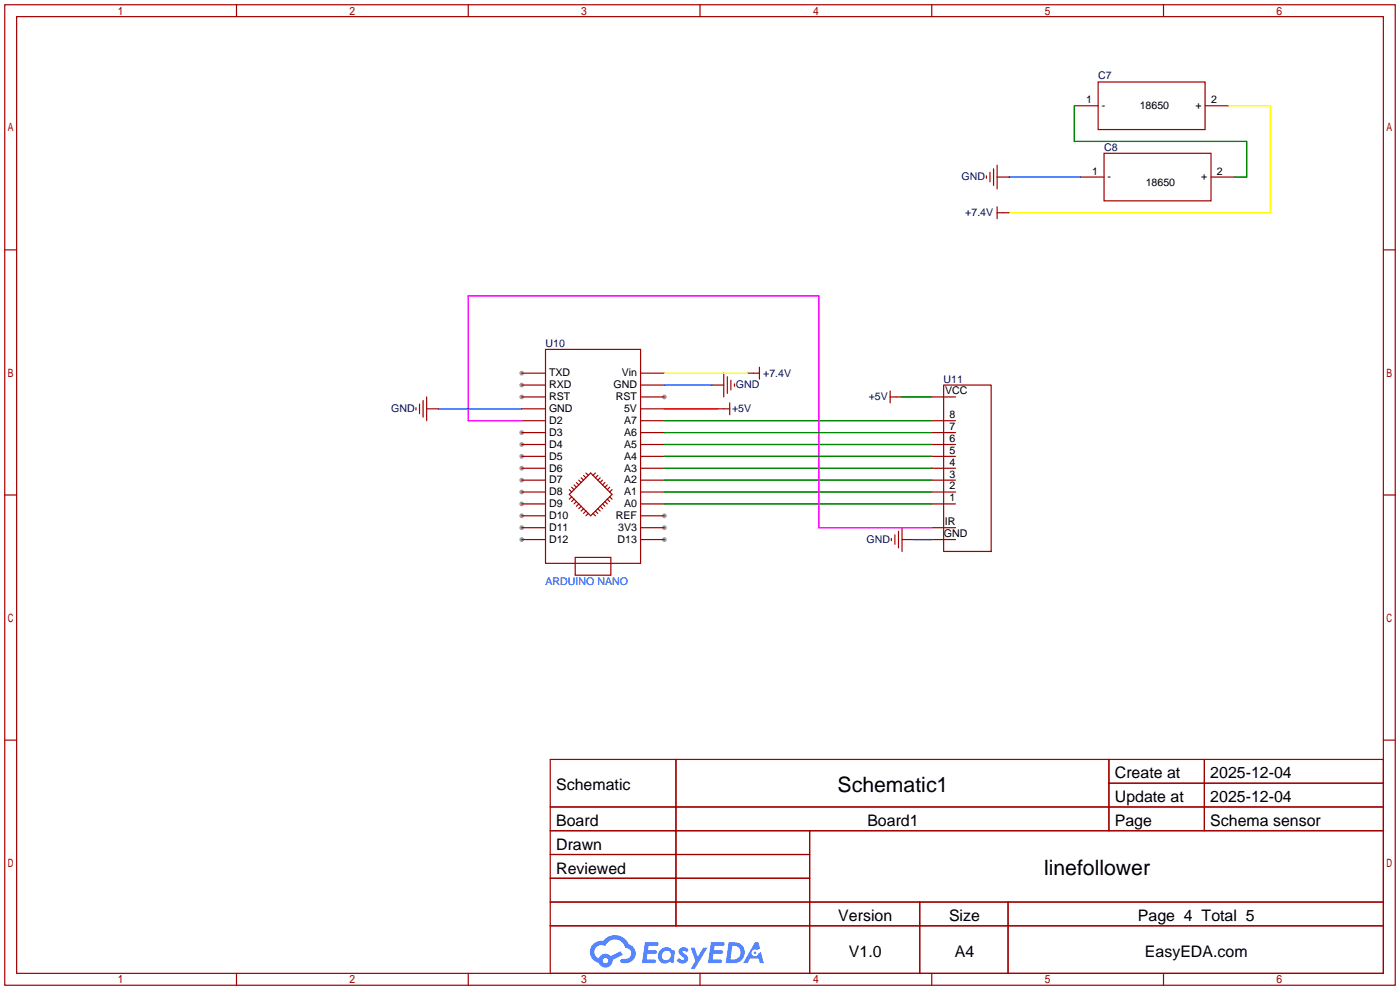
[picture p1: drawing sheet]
<svg xmlns="http://www.w3.org/2000/svg" width="299mm" height="212mm" viewBox="0 0 299 212" stroke-linecap="round" stroke-linejoin="round" font-family="sans-serif">
<g fill="#999">
<circle cx="111.5" cy="112.8" r=".51"/>
<circle cx="111.5" cy="110.2" r=".51"/>
<circle cx="111.5" cy="107.7" r=".51"/>
<circle cx="111.5" cy="105.2" r=".51"/>
<circle cx="111.5" cy="102.6" r=".51"/>
<circle cx="111.5" cy="100.1" r=".51"/>
<circle cx="111.5" cy="97.5" r=".51"/>
<circle cx="111.5" cy="95" r=".51"/>
<circle cx="111.5" cy="92.5" r=".51"/>
<circle cx="111.5" cy="84.8" r=".51"/>
<circle cx="111.5" cy="82.3" r=".51"/>
<circle cx="111.5" cy="79.8" r=".51"/>
<circle cx="142" cy="84.8" r=".51"/>
<circle cx="142" cy="110.2" r=".51"/>
<circle cx="142" cy="112.8" r=".51"/>
<circle cx="142" cy="115.3" r=".51"/>
<circle cx="111.5" cy="115.3" r=".51"/>
</g>
<g fill="none" stroke="#a10000" stroke-width=".25">
<path d="M1 1h297.2v209.6h-297.2zM3.6 3.6h292.1v204.4h-292.1zM50.5 1v2.6M100.1 1v2.6M149.6 1v2.6M199.1 1v2.6M248.7 1v2.6M1 53.4h2.6M295.7 53.4h2.5M1 105.8h2.6M295.7 105.8h2.5M1 158.2h2.6"/>
<path d="M295.7 158.2h2.5M117.6 162.3h178.1v45.7h-178.1zM117.6 172.5h178.1M117.6 177.5h178.1M144.5 162.3v35.6M173 177.5v30.5M237 162.3v15.2M237 167.4h58.7M257.4 162.3v15.2M117.6 182.6h55.4M117.6 192.8h178.1M117.6 187.7h55.4"/>
<path d="M117.6 197.9h178.1M196.6 192.8v15.2M215.4 192.8v15.2M50.5 208v2.6M100.1 208v2.6M149.6 208v2.6M199.1 208v2.6M248.7 208v2.6"/>
</g>
<g fill="#5487ff">
<path d="M145.3 202.7a1.3 1.3 0 0 1 1.9 .3l-.4 .6a.54 .54 0 0 0-.9-.2l.1 .2a1.34 1.34 0 0 1 .9 1.8 1.47 1.47 0 0 1-2.3-.1l.5-.6 .8 .5a.31 .31 0 0 0 .4-.3 .31 .31 0 0 0-.3-.4 1.12 1.12 0 0 1-.7-1.8z"/>
<path d="M147.6 202.5h.9l.6 2 1.2-2h.9l-2.7 4.6h-.9l1-1.7z"/>
<path d="M137.8 201.4h1.7a1.31 1.31 0 0 1 1.2 .2 .4 .4 0 0 1-.3 .5l-1.8 .1-.1 .9h1.6a.4 .4 0 0 1 .4 .4 .4 .4 0 0 1-.5 .4h-1.6l-.2 1.2h1.4a.46 .46 0 0 1 .5 0 .46 .46 0 0 1 .1 .5l-.4 .2h-2.6z"/>
<path d="M151.9 201.4h1.7a1.32 1.32 0 0 1 1.2 .2 .39 .39 0 0 1-.3 .5l-1.8 .1-.1 .9h1.6a.4 .4 0 0 1 .4 .4 .4 .4 0 0 1-.4 .4h-1.7l-.2 1.2h1.4a.46 .46 0 0 1 .5 0 .46 .46 0 0 1 .1 .5l-.4 .2h-2.6z"/>
<path d="M161.3 201.4h.8l.3 1.3-.6 .4a.75 .75 0 0 0-1.1 .3 .75 .75 0 0 0 .5 1 .75 .75 0 0 0 .9-.7l.5-.2 .6 2.3h-.8l-.3-.9h-1.8l-.5 .9h-1z"/>
<path d="M155.7 201.4l-.6 4.4h1.5a2.27 2.27 0 0 0 2.6-2.2 2.27 2.27 0 0 0-2.7-2.2zM156.5 202.1a1.5 1.5 0 0 1 1.8 1.6 1.5 1.5 0 0 1-1.9 1.4h-.3z"/>
<path d="M141.2 203a1.6 1.6 0 0 0-.3 2.3 1.6 1.6 0 0 0 2.3 .2l.7 .3 .3-2.4-.1-.3-.5-.1a1.58 1.58 0 0 0-2.4 0zM141.8 203.5a.98 .98 0 0 1 1.6 .4 .98 .98 0 0 1-1.1 1.3 .94 .94 0 0 1-.9-.7 .94 .94 0 0 1 .4-1z"/>
<path d="M126.8 201.8a2.37 2.37 0 0 0 1.1 4 1.54 1.54 0 0 0 1.8 1 1.54 1.54 0 0 0 1.2-1.6l2.2-1.1-.5-.8-2 1a1.57 1.57 0 0 0-2.7 .5 1.5 1.5 0 0 1-.7-2.1 1.5 1.5 0 0 1 2.2-.5 2.23 2.23 0 0 1 2.3-1.4 2.23 2.23 0 0 1 2 1.8 1.16 1.16 0 0 1 1.2 1.1 1.16 1.16 0 0 1-1.1 1.2h-.7a.47 .47 0 0 0-.5 .4 .47 .47 0 0 0 .4 .5 2.17 2.17 0 0 0 2.5-.9 2.17 2.17 0 0 0-.3-2.7l-.8-.4a3.2 3.2 0 0 0-5.5-.7l-1.1 .1zM128.8 205.3a.6 .6 0 0 1 1.2 0 .6 .6 0 0 1-1.2 0z"/>
<circle cx="161.4" cy="203.6" r=".28"/>
</g>
<g fill="none" stroke="#a10000" stroke-width=".25">
<path d="M234.7 17.5h22.9v10.2h-22.9zM210.8 37.6v.5M211.6 36.8v2.1M212.3 36.1v3.5M213.1 37.8h2.5M213.1 35.3v5.1M229.6 22.6h5.1M230.9 37.8h5.1M236 32.8h22.8v10.1h-22.8zM257.6 22.6h5M258.8 37.8h5.1M213.1 44.2v2.5"/>
<path d="M213.1 45.5h2.5M111.5 79.8h5.1M116.6 74.7h20.3v45.7h-20.3zM136.9 79.8h5.1M154.7 79.8v5M159.8 79.8h2.5M162.3 78.5v2.5M88.9 87.1v.5M89.7 86.4v2M90.4 85.6v3.6M91.2 87.4h2.5M91.2 84.8v5.1"/>
<path d="M111.5 97.5h5.1M111.5 95h5.1M111.5 92.5h5.1M111.5 89.9h5.1M111.5 87.4h5.1M111.5 84.8h5.1M111.5 82.3h5.1M136.9 97.5h5.1M136.9 95h5.1M136.9 92.5h5.1M136.9 89.9h5.1M136.9 87.4h5.1"/>
<path d="M136.9 84.8h5.1M136.9 82.3h5.1M152.1 82.3h2.6M153.4 87.4h2.6M155.4 80.5v3.6M156 86.1v2.5M156.2 81.3v2M157 82v.5M190.2 84.8h2.6M190.2 83.6v2.5M199.1 97.5h5.1M199.1 95h5.1"/>
<path d="M199.1 92.5h5.1M199.1 89.9h5.1M199.1 84.8h5.1M201.7 82.3h10.1v35.6h-10.1zM111.5 112.8h5.1M111.5 110.2h5.1M111.5 107.7h5.1M111.5 105.2h5.1M111.5 102.6h5.1M111.5 100.1h5.1M111.5 115.3h5.1M121.7 104.6l.5 .6"/>
<path d="M122.2 104.1l.5 .5M122.2 106.2l-.5 .5M122.7 103.6l.5 .5M122.7 106.7l-.5 .5M122.9 119.1h7.7v3.8h-7.7zM123.2 103.1l.5 .5M123.2 107.2l-.5 .5M123.7 102.6l.5 .5M123.7 107.7l-.5 .5M124.2 102.1l.5 .5M124.2 108.2l-.5 .5M124.7 101.6l.5 .5"/>
<path d="M124.7 108.7l-.5 .5M125.2 101.1l.5 .5M125.2 109.2l-.5 .5M125.7 109.7l-.5 .5M126.7 109.7l.6 .5M127.3 109.2l.5 .5M127.3 101.1l-.6 .5M127.8 108.7l.5 .5M127.8 101.6l-.5 .5M128.3 103.1l2.5 2.6-4.6 4.5-3-3M128.3 108.2l.5 .5M128.3 103.1l-2.1-2-4.5 4.6 1.5 1.5"/>
<path d="M128.3 102.1l-.5 .5M128.8 107.7l.5 .5M128.8 102.6l-.5 .5M129.3 107.2l.5 .5M129.3 103.1l-.5 .5M129.8 106.7l.5 .5M129.8 103.6l-.5 .5M130.3 106.2l.5 .5M130.3 104.1l-.5 .5M130.8 104.6l-.5 .6M136.9 112.8h5.1M136.9 110.2h5.1"/>
<path d="M136.9 107.7h5.1M136.9 105.2h5.1M136.9 102.6h5.1M136.9 100.1h5.1M136.9 115.3h5.1M190.5 115.1v.5M191.3 114.3v2M192 113.5v3.6M192.8 115.3h2.5M192.8 112.8v5.1M199.1 112.8h5.1M199.1 107.7h5.1"/>
<path d="M199.1 105.2h5.1M199.1 102.6h5.1M199.1 100.1h5.1M199.1 115.3h5.1"/>
</g>
<path d="M262.6 22.6h8.9v22.9h-55.9M142 79.8h17.8" fill="none" stroke="#ff0" stroke-width=".25"/>
<path d="M215.6 37.8h15.3M93.7 87.4h17.8M142 82.3h10.1M195.3 115.3h3.8" fill="none" stroke="#00f" stroke-width=".25"/>
<path d="M142 87.4h11.4" fill="none" stroke="#f00" stroke-width=".25"/>
<path d="M229.6 22.6v7.6h36.8v7.6h-2.5M142 89.9h57.1M142 95h57.1M142 97.5h57.1M142 92.5h57.1M192.8 84.8h6.3M142 100.1h57.1M142 102.6h57.1M142 105.2h57.1M142 107.7h57.1" fill="none" stroke="#008700" stroke-width=".25"/>
<path d="M111.5 89.9h-11.4v-26.7h74.9v49.6h24.1" fill="none" stroke="#f0f" stroke-width=".25"/>
<g font-size="4.5">
<text x="179" y="169.2">Schematic1</text>
<text x="223.1" y="187">linefollower</text>
</g>
<g font-size="3.4">
<text x="238.3" y="166.4">Create at</text>
<text x="258.7" y="166.4">2025-12-04</text>
<text x="118.9" y="168.9">Schematic</text>
<text x="238.3" y="171.4">Update at</text>
<text x="258.7" y="171.4">2025-12-04</text>
<text x="118.9" y="176.5">Board</text>
<text x="185.4" y="176.5">Board1</text>
<text x="238.3" y="176.5">Page</text>
<text x="258.7" y="176.5">Schema sensor</text>
<text x="118.9" y="181.6">Drawn</text>
<text x="118.9" y="186.7">Reviewed</text>
<text x="179.2" y="196.8">Version</text>
<text x="202.8" y="196.8">Size</text>
<text x="243.2" y="196.8">Page 4 Total 5</text>
<text x="181.4" y="204.5">V1.0</text>
<text x="204.1" y="204.5">A4</text>
<text x="244.7" y="204.5">EasyEDA.com</text>
</g>
<g font-size="2.3" fill="#000080">
<text x="234.7" y="17">C7</text>
<text x="236" y="32.2">C8</text>
<text x="205.5" y="38.6">GND</text>
<text x="206.3" y="46.2">+7.4V</text>
<text x="116.6" y="74.1">U10</text>
<text x="157.2" y="83">GND</text>
<text x="163.1" y="80.5">+7.4V</text>
<text x="201.7" y="81.8">U11</text>
<text x="83.6" y="88.1">GND</text>
<text x="156.4" y="88.1">+5V</text>
<text x="185.7" y="85.6">+5V</text>
<text x="185.2" y="116">GND</text>
</g>
<g font-size="2.3">
<text x="232.2" y="22.1">1</text>
<text x="235.5" y="23.3">-</text>
<text x="243.6" y="23.3">18650</text>
<text x="255.5" y="23.3">+</text>
<text x="258.8" y="22.1">2</text>
<text x="233.4" y="37.3">1</text>
<text x="236.7" y="38.6">-</text>
<text x="244.9" y="39.8">18650</text>
<text x="256.7" y="38.6">+</text>
<text x="260.1" y="37.3">2</text>
<text x="117.3" y="83">RXD</text>
<text x="117.3" y="80.5">TXD</text>
<text x="131.1" y="83">GND</text>
<text x="132.9" y="80.5">Vin</text>
<text x="117.3" y="88.1">GND</text>
<text x="117.3" y="85.5">RST</text>
<text x="131.6" y="85.5">RST</text>
<text x="133.4" y="88.1">5V</text>
<text x="202" y="84.3">VCC</text>
<text x="203" y="89.4">8</text>
<text x="117.3" y="95.7">D4</text>
<text x="117.3" y="93.2">D3</text>
<text x="117.3" y="90.6">D2</text>
<text x="133.4" y="90.6">A7</text>
<text x="133.4" y="93.2">A6</text>
<text x="133.4" y="95.7">A5</text>
<text x="203" y="94.5">6</text>
<text x="203" y="91.9">7</text>
<text x="117.3" y="100.8">D6</text>
<text x="117.3" y="98.2">D5</text>
<text x="133.4" y="98.2">A4</text>
<text x="133.4" y="100.8">A3</text>
<text x="203" y="99.5">4</text>
<text x="203" y="97">5</text>
<text x="117.3" y="105.9">D8</text>
<text x="117.3" y="103.3">D7</text>
<text x="133.4" y="103.3">A2</text>
<text x="133.4" y="105.9">A1</text>
<text x="203" y="107.2">1</text>
<text x="203" y="104.6">2</text>
<text x="203" y="102.1">3</text>
<text x="117.3" y="113.5">D11</text>
<text x="117.3" y="110.9">D10</text>
<text x="117.3" y="108.4">D9</text>
<text x="131.6" y="110.9">REF</text>
<text x="132.1" y="113.5">3V3</text>
<text x="133.4" y="108.4">A0</text>
<text x="201.9" y="112.2">IR</text>
<text x="117.3" y="116">D12</text>
<text x="132" y="116">D13</text>
<text x="201.7" y="114.8">GND</text>
</g>
<text font-size="2.3" fill="#00f" x="116.6" y="124.9">ARDUINO NANO</text>
</svg>
